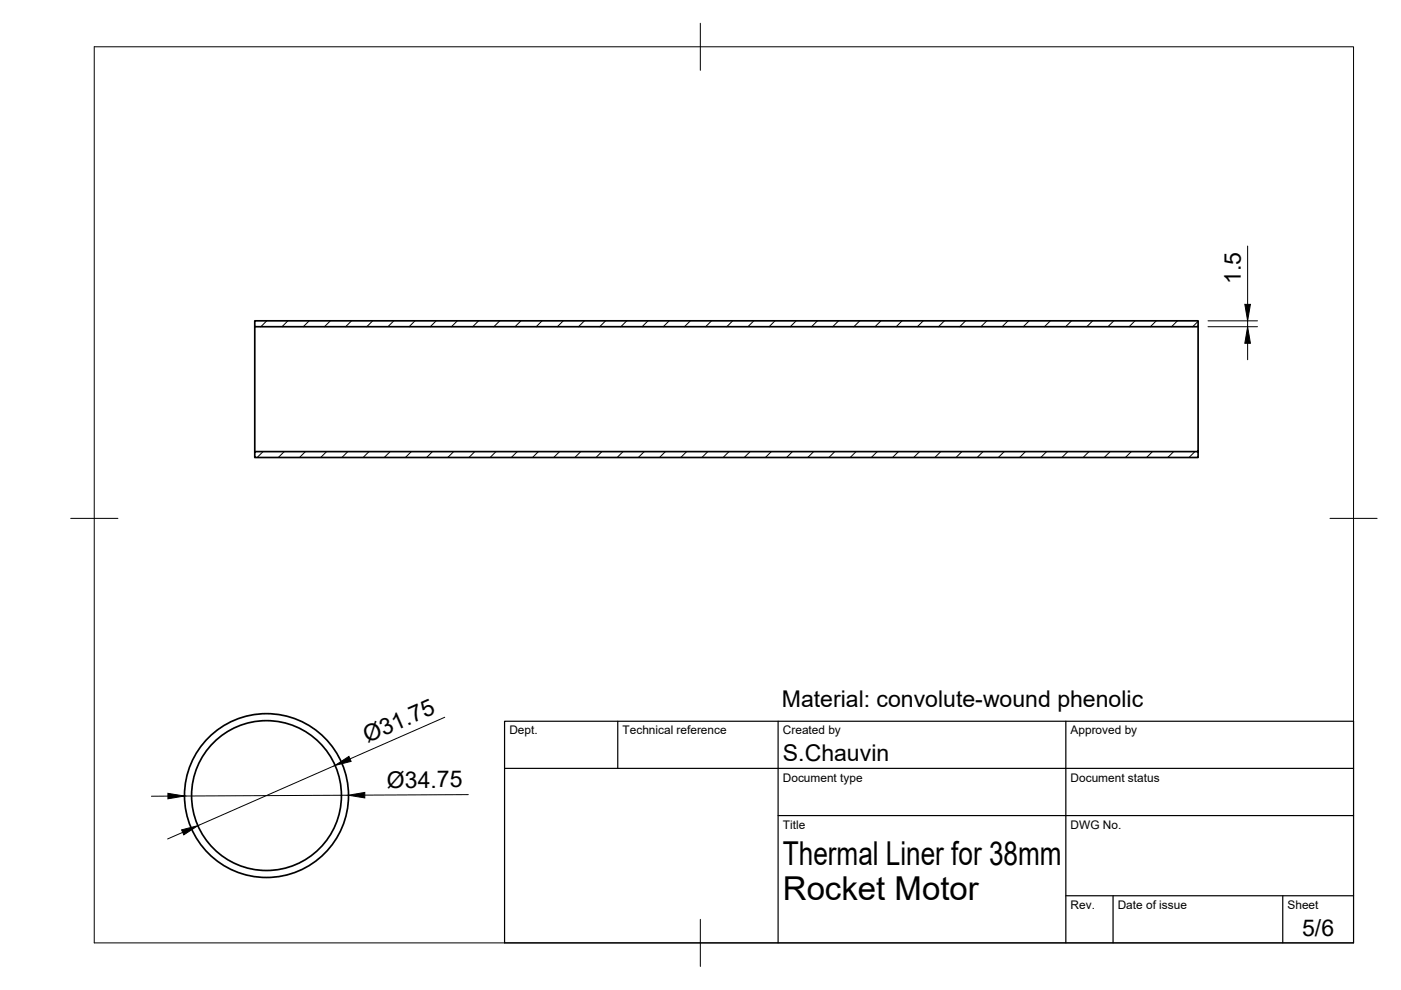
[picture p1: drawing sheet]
<svg xmlns="http://www.w3.org/2000/svg" width="297mm" height="210mm" viewBox="0 0 297 210" stroke-linecap="round" stroke-linejoin="round" font-family="sans-serif">
<!-- layer: Visible -->
<g fill="none" stroke="#000" stroke-width=".36">
<path d="M54 68h200v1.3h-200zM54 69.3v26.5M254 69.3v26.5h-200v1.2h200v-1.2"/>
<circle cx="56.5" cy="168.7" r="17.4"/>
<circle cx="56.5" cy="168.7" r="15.9"/>
</g>
<!-- layer: BORDER -->
<path d="M20 9.9h267v190h-267zM148.5 4.9v10M15 109.9h10M282 109.9h10M148.5 194.9v10" fill="none" stroke="#000" stroke-width=".21"/>
<!-- layer: TITLEBLOCK -->
<path d="M107 152.9h180v47h-180zM131 152.9v10M165 152.9v47M226 152.9v47M107 162.9h180M165 172.9h122M226 189.9h61M236 189.9v10M272 189.9v10" fill="none" stroke="#000" stroke-width=".25"/>
<!-- layer: Hatching -->
<g fill="none" stroke="#000" stroke-width=".21">
<path d="M56.6 68l-1.3 1.3M61 68l-1.2 1.3M65.6 68l-1.3 1.3M70 68l-1.2 1.3M74.5 68l-1.2 1.3M79 68l-1.2 1.3M83.5 68l-1.2 1.3M88 68l-1.3 1.3M92.5 68l-1.3 1.3M97 68l-1.3 1.3M101.5 68l-1.3 1.3M106 68l-1.3 1.3"/>
<path d="M110.4 68l-1.2 1.3M114.9 68l-1.2 1.3M119.4 68l-1.2 1.3M123.9 68l-1.2 1.3M128.4 68l-1.3 1.3M132.9 68l-1.3 1.3M137.4 68l-1.3 1.3M141.9 68l-1.3 1.3M146.4 68l-1.3 1.3M150.9 68l-1.3 1.3M155.3 68l-1.2 1.3M159.8 68l-1.2 1.3"/>
<path d="M164.3 68l-1.2 1.3M168.8 68l-1.2 1.3M173.3 68l-1.2 1.3M177.8 68l-1.2 1.3M182.3 68l-1.3 1.3M186.8 68l-1.3 1.3M191.3 68l-1.3 1.3M195.7 68l-1.2 1.3M200.2 68l-1.2 1.3M204.7 68l-1.2 1.3M209.2 68l-1.2 1.3M213.7 68l-1.2 1.3"/>
<path d="M218.2 68l-1.2 1.3M222.7 68l-1.3 1.3M227.2 68l-1.3 1.3M231.7 68l-1.3 1.3M236.2 68l-1.3 1.3M240.6 68l-1.2 1.3M245.2 68l-1.3 1.3M249.6 68l-1.2 1.3M254 68.1l-1.1 1.2M55.8 95.7l-1.3 1.3M60.3 95.7l-1.3 1.3M64.8 95.7l-1.3 1.3"/>
<path d="M69.3 95.7l-1.3 1.3M73.8 95.7l-1.3 1.3M78.3 95.7l-1.3 1.3M82.7 95.7l-1.2 1.3M87.2 95.7l-1.2 1.3M91.7 95.7l-1.2 1.3M96.2 95.7l-1.2 1.3M100.7 95.7l-1.3 1.3M105.2 95.7l-1.3 1.3M109.7 95.7l-1.3 1.3M114.2 95.7l-1.3 1.3M118.7 95.7l-1.3 1.3"/>
<path d="M123.1 95.7l-1.2 1.3M127.6 95.7l-1.2 1.3M132.1 95.7l-1.2 1.3M136.6 95.7l-1.2 1.3M141.1 95.7l-1.3 1.3M145.6 95.7l-1.2 1.3M150.1 95.7l-1.3 1.3M154.6 95.7l-1.3 1.3M159.1 95.7l-1.3 1.3M163.6 95.7l-1.3 1.3M168 95.7l-1.2 1.3M172.5 95.7l-1.2 1.3"/>
<path d="M177 95.7l-1.2 1.3M181.5 95.7l-1.2 1.3M186 95.7l-1.2 1.3M190.5 95.7l-1.2 1.3M195 95.7l-1.3 1.3M199.5 95.7l-1.3 1.3M204 95.7l-1.3 1.3M208.4 95.7l-1.2 1.3M212.9 95.7l-1.2 1.3M217.4 95.7l-1.2 1.3M221.9 95.7l-1.2 1.3M226.4 95.7l-1.2 1.3"/>
<path d="M230.9 95.7l-1.2 1.3M235.4 95.7l-1.3 1.3M239.9 95.7l-1.3 1.3M244.4 95.7l-1.3 1.3M248.9 95.7l-1.3 1.3M253.4 95.7l-1.3 1.3"/>
</g>
<!-- layer: FD_Dimensions -->
<path d="M264.5 52.2v12.3M256.1 69.3h10.5M256.1 68h10.5M264.5 68v1.3M264.5 72.8v3.5M94.3 152.1l-20.1 8.8M35.6 168.8h-3.5M38.7 176.5l-3.2 1.4M71 162.3l-29 12.8M73.9 168.6l-34.8 .2M99.3 168.5l-22 .1" fill="none" stroke="#000" stroke-width=".21"/>
<path d="M264.5 69.3l.6 3.5h-1.2zM263.9 64.5h1.2l-.6 3.5zM35.6 168.2l3.5 .6-3.5 .6zM38.5 176l3.5-.9-3 1.9zM71 162.3l3-1.9 .4 1zM73.9 168.6l3.4-.6v1.2z" fill="#000" stroke="#000" stroke-width=".21"/>
<g font-size="7">
<text x="166" y="183.4">Thermal Liner for 38mm</text>
<text x="166" y="190.9">Rocket Motor</text>
</g>
<g font-size="4.9">
<text x="263.1" y="60.2" transform="rotate(-90 263.1 60.2)">1.5</text>
<text x="165.8" y="149.9">Material: convolute-wound phenolic</text>
<text x="77.9" y="157.6" transform="rotate(-24 77.9 157.6)">Ø31.75</text>
<text x="166" y="161.4">S.Chauvin</text>
<text x="82" y="167">Ø34.75</text>
<text x="276.1" y="198.6">5/6</text>
</g>
<g font-size="2.5">
<text x="108" y="155.7">Dept.</text>
<text x="132" y="155.7">Technical reference</text>
<text x="166" y="155.7">Created by</text>
<text x="227" y="155.7">Approved by</text>
<text x="166" y="165.7">Document type</text>
<text x="227" y="165.7">Document status</text>
<text x="166" y="175.7">Title</text>
<text x="227" y="175.7">DWG No.</text>
<text x="227" y="192.7">Rev.</text>
<text x="237" y="192.7">Date of issue</text>
<text x="273" y="192.7">Sheet</text>
</g>
</svg>
